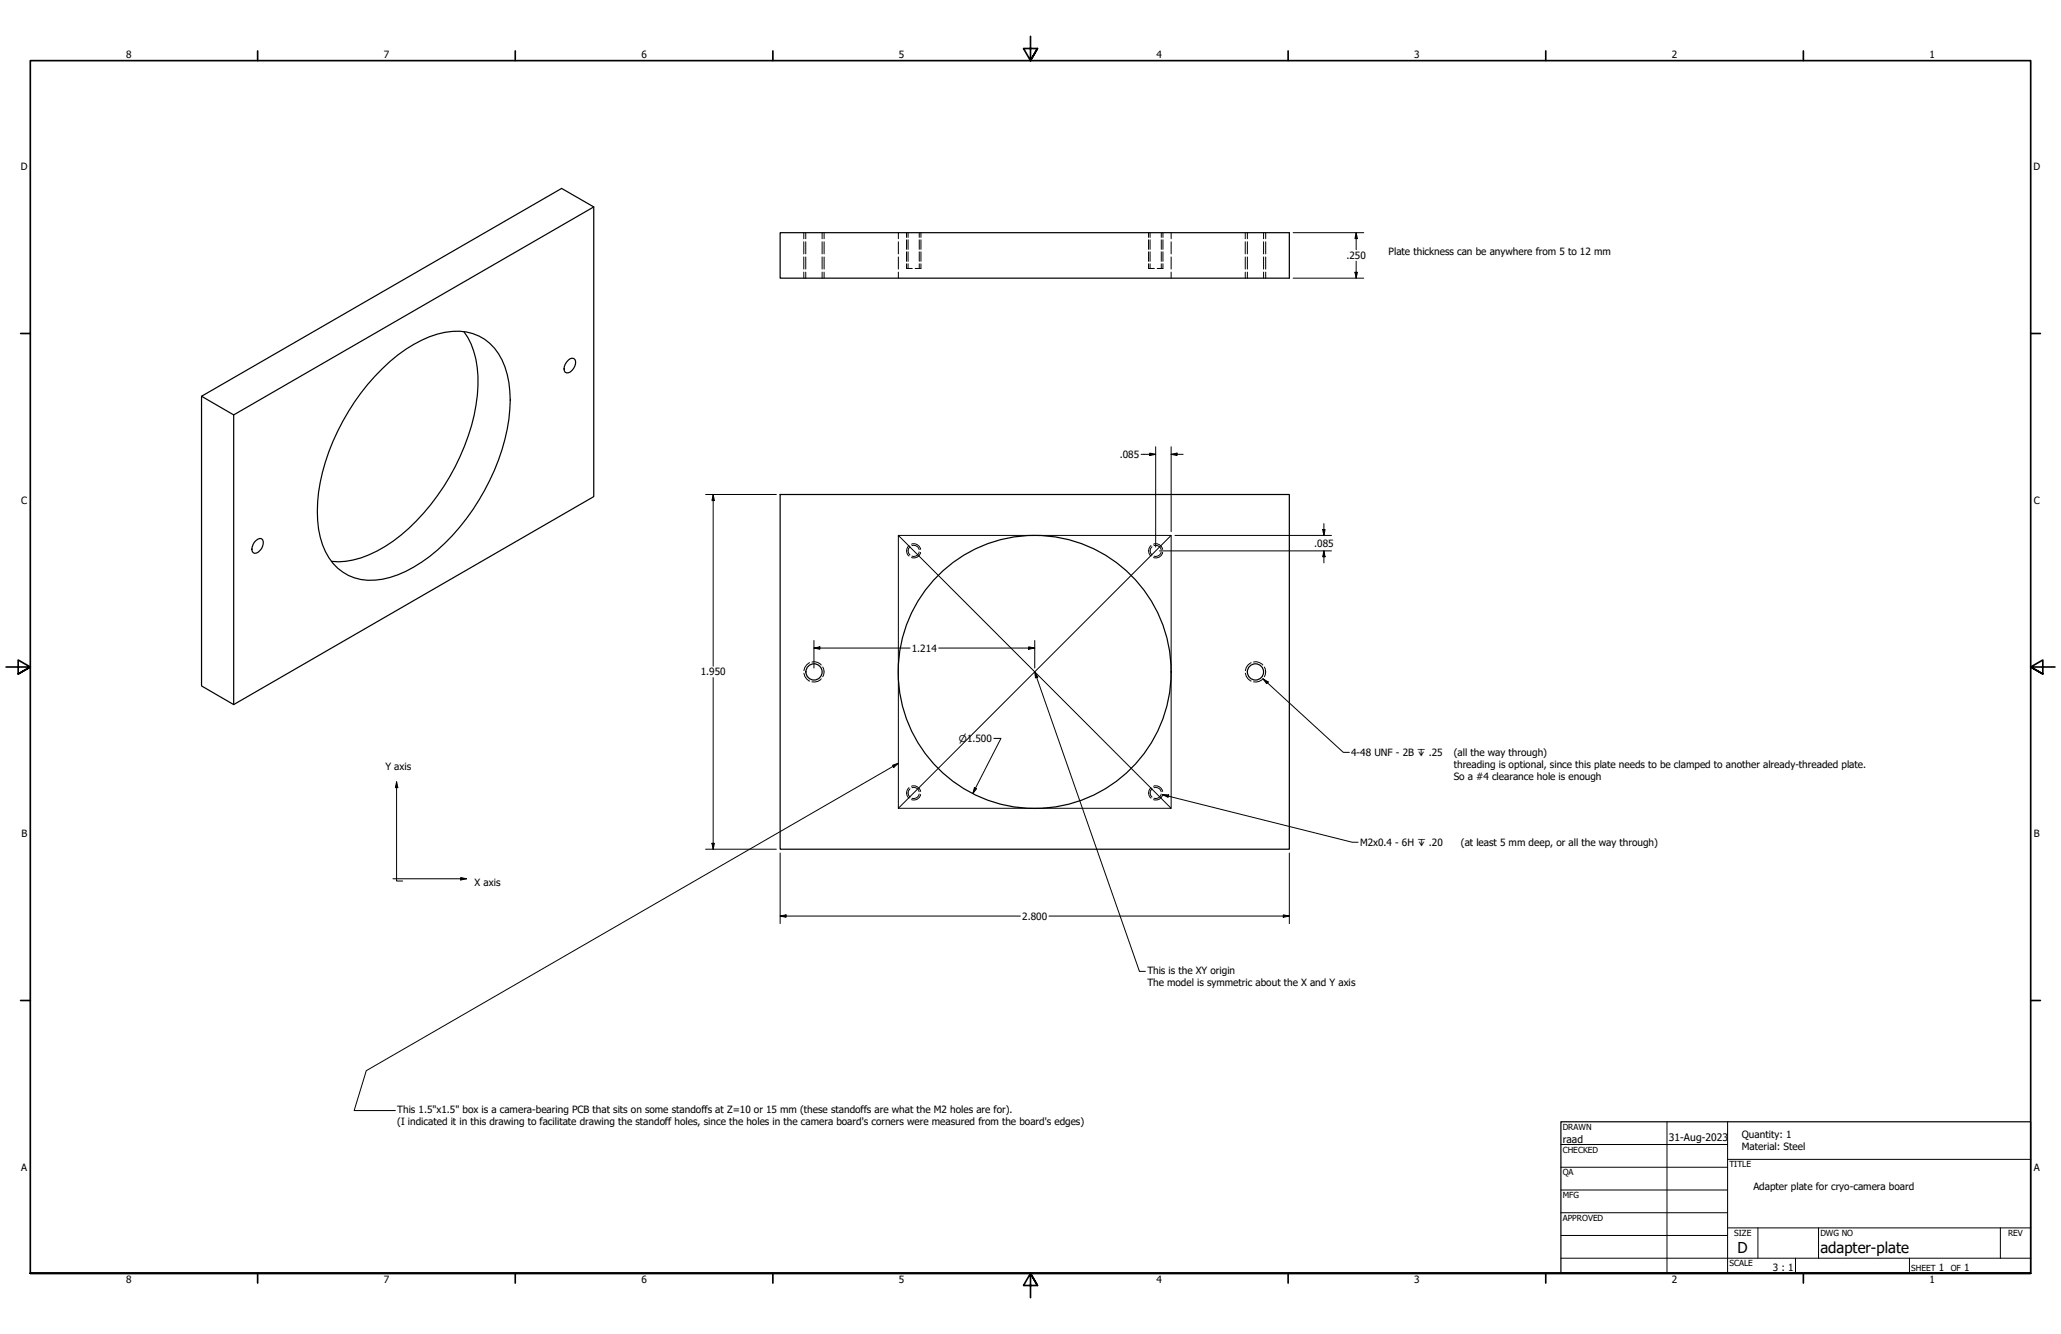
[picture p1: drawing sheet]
<svg xmlns="http://www.w3.org/2000/svg" width="864mm" height="559mm" viewBox="0 0 864 559" stroke-linecap="round" stroke-linejoin="round" font-family="sans-serif">
<!-- layer: Hidden Narrow (ANSI) -->
<g fill="none" stroke="#000" stroke-width=".42">
<path d="M336.8 97.5v2.5M345.3 97.5v2.5M379.9 97.5v1.9M385.9 97.5v1.9M481.3 97.5v1.9M487.3 97.5v1.9M521.8 97.5v2.5M530.4 97.5v2.5M336.8 101.3v5.1M336.8 107.6v5.1M336.8 114v2.5M345.3 101.3v5.1"/>
<path d="M345.3 107.6v5.1M345.3 114v2.5M379.9 100.5v4M379.9 105.5v4M379.9 110.5v2M385.9 100.5v4M385.9 105.5v4M385.9 110.5v2M481.3 100.5v4M481.3 105.5v4M481.3 110.5v2M487.3 100.5v4"/>
<path d="M487.3 105.5v4M487.3 110.5v2M521.8 101.3v5.1M521.8 107.6v5.1M521.8 114v2.5M530.4 101.3v5.1M530.4 107.6v5.1M530.4 114v2.5M380.9 228.5a2.87 2.87 0 0 0 0 4.4M382 228a2.85 2.85 0 0 1 3.8 2.1M385.8 231.4a2.85 2.85 0 0 1-3.8 2.2M482.3 228.5a2.87 2.87 0 0 0 0 4.4"/>
<path d="M483.4 228a2.85 2.85 0 0 1 3.8 2.1M487.2 231.4a2.85 2.85 0 0 1-3.8 2.2M339.3 277.6a4.1 4.1 0 0 0-2.4 3.3M340.2 277.3a3.9 3.9 0 0 1 3.9 1.3M344.7 279.4a3.9 3.9 0 0 1 0 4.1M524.3 277.6a4.1 4.1 0 0 0-2.5 3.3M525.3 277.3a4 4 0 0 1 3.8 1.3M529.8 279.4a3.9 3.9 0 0 1 0 4.1M336.9 282a4.1 4.1 0 0 0 2.4 3.3M344.1 284.4a3.9 3.9 0 0 1-3.9 1.2M521.8 282a4.1 4.1 0 0 0 2.5 3.3M529.1 284.4a4 4 0 0 1-3.8 1.2"/>
<path d="M380.9 329.9a2.87 2.87 0 0 0 0 4.4M382 329.4a2.85 2.85 0 0 1 3.8 2.1M385.8 332.8a2.85 2.85 0 0 1-3.8 2.2M482.3 329.9a2.87 2.87 0 0 0 0 4.4M483.4 329.4a2.85 2.85 0 0 1 3.8 2.1M487.2 332.8a2.85 2.85 0 0 1-3.8 2.2"/>
</g>
<!-- layer: Hidden (ANSI) -->
<g fill="none" stroke="#000" stroke-width=".42">
<path d="M337.6 97.5v2.5M344.5 97.5v2.5M376.4 97.5v2.5M380.5 97.5v1.9M385.2 97.5v1.9M481.9 97.5v1.9M486.6 97.5v1.9M490.7 97.5v2.5M522.7 97.5v2.5M529.5 97.5v2.5M337.6 101.3v5.1M337.6 107.6v5.1"/>
<path d="M337.6 114v2.5M344.5 101.3v5.1M344.5 107.6v5.1M344.5 114v2.5M376.4 101.3v5.1M376.4 107.6v5.1M376.4 114v2.5M379.9 112.5h2.4M380.5 100.5v4M380.5 105.5v4M380.5 110.5v2M383.5 112.5h2.4"/>
<path d="M385.2 100.5v4M385.2 105.5v4M385.2 110.5v2M481.3 112.5h2.4M481.9 100.5v4M481.9 105.5v4M481.9 110.5v2M484.9 112.5h2.4M486.6 100.5v4M486.6 105.5v4M486.6 110.5v2M490.7 101.3v5.1"/>
<path d="M490.7 107.6v5.1M490.7 114v2.5M522.7 101.3v5.1M522.7 107.6v5.1M522.7 114v2.5M529.5 101.3v5.1M529.5 107.6v5.1M529.5 114v2.5M381.3 229a2.19 2.19 0 0 0 0 3.5M382.1 228.5a2.28 2.28 0 0 1 3 1.8M385.1 231.2a2.22 2.22 0 0 1-3 1.8M482.7 229a2.19 2.19 0 0 0 0 3.5"/>
<path d="M483.6 228.5a2.34 2.34 0 0 1 2.9 1.8M486.5 231.2a2.22 2.22 0 0 1-2.9 1.8M381.3 330.5a2.19 2.19 0 0 0 0 3.4M382.1 329.9a2.28 2.28 0 0 1 3 1.8M385.1 332.6a2.22 2.22 0 0 1-3 1.8M482.7 330.5a2.19 2.19 0 0 0 0 3.4M483.6 329.9a2.34 2.34 0 0 1 2.9 1.8M486.5 332.6a2.22 2.22 0 0 1-2.9 1.8"/>
</g>
<!-- layer: Visible (ANSI) -->
<g fill="none" stroke="#000" stroke-width=".51">
<path d="M248.8 86.7l-150.9 87.1M326.9 97.5h213.4v19h-213.4zM194.4 138.9a37.6 37.6 0 0 1 5.6 26.6 92 92 0 0 1-35.3 61.2 38.2 38.2 0 0 1-25.8 8.4M160.3 154.4a53.2 53.2 0 0 1 26.2-15.2 21 21 0 0 1 25.1 14.5 52.4 52.4 0 0 1 0 30.3 91.8 91.8 0 0 1-34.9 51.5 35.9 35.9 0 0 1-25.4 7.3 21 21 0 0 1-16.2-14.6 55.9 55.9 0 0 1 1.2-34.7 95.9 95.9 0 0 1 24-39.1zM238.2 150.8a1.74 1.74 0 0 1 2.7-.2 4.4 4.4 0 0 1-3.4 5.6 1.84 1.84 0 0 1-1-2.7l.4-1zM84.5 166v121.3l13.4 7.8 150.9-87.1v-121.3l-13.5-7.8-150.8 87.1 13.4 7.8v121.3M326.9 207.1h213.4v148.6h-213.4zM106.6 227.1a2.35 2.35 0 0 1 3.4-1 4.3 4.3 0 0 1-3.4 5.7 1.94 1.94 0 0 1-.9-2.7z"/>
<circle cx="341.1" cy="281.5" r="3.4"/>
<circle cx="433.5" cy="281.5" r="57.2"/>
<circle cx="526.1" cy="281.5" r="3.4"/>
</g>
<!-- layer: Border (ANSI) -->
<g fill="none" stroke="#000" stroke-width=".7">
<path d="M431.8 15.2v10.2l-2.9-5.1h5.8l-2.9 5.1 2.9-5.1M107.9 21.3v4.1M215.9 21.3v4.1M323.8 21.3v4.1M539.8 21.3v4.1M647.7 21.3v4.1M755.6 21.3v4.1M8.6 139.7h4.1M850.9 139.7h4.1M2.5 279.4h10.2l-5.1-2.9v5.8l5.1-2.9-5.1 2.9M861.1 279.4h-10.2l5.1-2.9v5.8l-5.1-2.9 5.1 2.9M8.6 419.1h4.1"/>
<path d="M850.9 419.1h4.1M12.7 533.4v-508h838.2v508h-838.2h838.2M107.9 533.4v4.1M215.9 533.4v4.1M323.8 533.4v4.1M434.7 538.5l-2.9-5.1 2.9 5.1h-5.8l2.9-5.1v10.2M539.8 533.4v4.1M647.7 533.4v4.1M755.6 533.4v4.1"/>
</g>
<!-- layer: Title (ANSI) -->
<g fill="none" stroke="#000" stroke-width=".42">
<path d="M654 479.4h69.9M698.5 469.9v63.5M723.9 469.9v63.5M654 488.9h69.9M654 498.5h69.9M723.9 485.6h127M654 508h69.9M654 517.5h69.9M723.9 514.3h127M736.6 514.3v12.7M762 514.3v12.7M838.2 514.3v12.7"/>
<path d="M654 527h196.9M752.3 527v6.4M800.1 527v6.4"/>
</g>
<path d="M654 469.9h196.9v63.5h-196.9z" fill="none" stroke="#000" stroke-width=".51"/>
<!-- layer: Sketch Geometry (ANSI) -->
<path d="M376.4 224.3l114.3 114.3h-114.3zM376.4 224.3h114.3v114.3M490.7 224.3l-114.3 114.3" fill="none" stroke="#000" stroke-width=".42"/>
<!-- layer: Dimension (ANSI) -->
<g fill="none" stroke="#000" stroke-width=".42">
<path d="M541.8 97.5h29.6M568.3 97.5l.5 2.4h-1zM568.3 97.5v7.1M541.8 116.5h29.6M567.8 114h1l-.5 2.5zM568.3 109.4v7.1M478.2 190.3h6.1M481.8 189.8l2.5 .5-2.5 .5zM484.3 187.1v42.1M490.7 190.3l2.5-.5v1zM490.7 190.3h5M490.7 187.1v35.6"/>
<path d="M295.7 207.1h29.6M298.8 207.1l.5 2.6h-1zM298.8 207.1v72M554.7 219.3v5M485.8 230.8h72.1M492.3 224.3h65.6M554.2 221.8h1l-.5 2.5zM554.7 230.8l.5 2.4h-1zM554.7 230.8v5M341.1 271.5l2.4-.5v1zM341.1 271.5h40.2M341.1 268.3v11.5"/>
<path d="M393.3 271.5h40.3M431 271l2.6 .5-2.6 .5zM433.6 268.3v11.5M298.8 283.8v71.9M416.4 309.3h3l-11.7 23.1M408.3 329.9l.9 .5-1.5 2zM295.7 355.7h29.6M298.3 353.3h1l-.5 2.4zM326.9 357.3v29.6M540.3 357.3v29.6M326.9 383.7l2.5-.5v1zM326.9 383.7h100.6"/>
<path d="M439.5 383.7h100.8M537.7 383.2l2.6 .5-2.6 .5z"/>
</g>
<g fill="#000">
<path d="M568.3 97.5l.5 2.4h-1zM567.8 114h1l-.5 2.5zM481.8 189.8l2.5 .5-2.5 .5zM490.7 190.3l2.5-.5v1zM298.8 207.1l.5 2.6h-1zM554.2 221.8h1l-.5 2.5zM554.7 230.8l.5 2.4h-1zM341.1 271.5l2.4-.5v1zM431 271l2.6 .5-2.6 .5zM408.3 329.9l.9 .5-1.5 2zM298.3 353.3h1l-.5 2.4zM326.9 383.7l2.5-.5v1z"/>
<path d="M537.7 383.2l2.6 .5-2.6 .5z"/>
</g>
<!-- layer: Symbol (ANSI) -->
<path d="M433.6 281.4l1.2 2.3-.9 .3zM433.6 281.4l43.9 125.5h2.4M529.2 284.4l2.2 1.3-.7 .7zM529.2 284.4l33.7 30.8h2.5M376.4 319.7l-222.9 128.8-5.1 16.7h17.3M166.2 327.5l.5 2.4h-1zM166.2 327.5v41.6h2.5M374 320.5l2.4-.8-1.9 1.7zM487.2 332.9l2.5 .1-.2 1zM487.2 332.9l79.4 19.9h2.5M164.7 368.1h30.8M193 367.6l2.5 .5-2.5 .5z" fill="none" stroke="#000" stroke-width=".42"/>
<path d="M433.6 281.4l1.2 2.3-.9 .3zM529.2 284.4l2.2 1.3-.7 .7zM166.2 327.5l.5 2.4h-1zM374 320.5l2.4-.8-1.9 1.7zM487.2 332.9l2.5 .1-.2 1zM193 367.6l2.5 .5-2.5 .5z" fill="#000"/>
<g font-size="6.3">
<text x="728.1" y="524.9">D</text>
<text x="762.8" y="525">adapter-plate</text>
</g>
<g font-size="4.3">
<text x="654.8" y="478.6">raad</text>
<text x="699.3" y="477.8">31-Aug-2023</text>
</g>
<g font-size="4.2">
<text x="52.8" y="24.4">8</text>
<text x="160.8" y="24.4">7</text>
<text x="268.7" y="24.4">6</text>
<text x="376.7" y="24.4">5</text>
<text x="484.6" y="24.4">4</text>
<text x="592.6" y="24.4">3</text>
<text x="700.5" y="24.4">2</text>
<text x="808.5" y="24.4">1</text>
<text x="8.8" y="71.4">D</text>
<text x="852" y="71.4">D</text>
<text x="581.9" y="106.7">Plate thickness can be anywhere from 5 to 12 mm</text>
<text x="564.2" y="108.5">.250</text>
<text x="469.2" y="191.8">.085</text>
<text x="8.9" y="211.1">C</text>
<text x="852.2" y="211.1">C</text>
<text x="550.7" y="229">.085</text>
<text x="382.1" y="273">1.214</text>
<text x="293.6" y="283">1.950</text>
<text x="566.2" y="316.7">4-48 UNF - 2B ↧ .25</text>
<text x="609.2" y="316.8">(all the way through)</text>
<text x="161.5" y="322.4">Y axis</text>
<text x="609.2" y="321.8">threading is optional, since this plate needs to be clamped to another already-threaded plate.</text>
<text x="609.2" y="326.8">So a #4 clearance hole is enough</text>
<text x="9" y="350.8">B</text>
<text x="852.2" y="350.8">B</text>
<text x="569.9" y="354.3">M2x0.4 - 6H ↧ .20</text>
<text x="612.1" y="354.5">(at least 5 mm deep, or all the way through)</text>
<text x="198.9" y="371.2">X axis</text>
<text x="428.4" y="385.3">2.800</text>
<text x="480.8" y="408.1">This is the XY origin</text>
<text x="480.8" y="413.1">The model is symmetric about the X and Y axis</text>
<text x="166.4" y="466.4">This 1.5&quot;x1.5&quot; box is a camera-bearing PCB that sits on some standoffs at Z=10 or 15 mm (these standoffs are what the M2 holes are for).</text>
<text x="166.4" y="471.4">(I indicated it in this drawing to facilitate drawing the standoff holes, since the holes in the camera board's corners were measured from the board's edges)</text>
<text x="729.9" y="476.7">Quantity: 1</text>
<text x="729.9" y="481.7">Material: Steel</text>
<text x="8.9" y="490.5">A</text>
<text x="852.2" y="490.5">A</text>
<text x="734.7" y="498.3">Adapter plate for cryo-camera board</text>
<text x="742.9" y="532.6">3 : 1</text>
<text x="812.4" y="532.6">1</text>
<text x="823" y="532.6">1</text>
<text x="52.8" y="537.5">8</text>
<text x="160.8" y="537.5">7</text>
<text x="268.7" y="537.5">6</text>
<text x="376.7" y="537.5">5</text>
<text x="484.6" y="537.5">4</text>
<text x="592.6" y="537.5">3</text>
<text x="700.5" y="537.5">2</text>
<text x="808.5" y="537.5">1</text>
</g>
<text font-size="3.9" x="401.8" y="310.8">⌀1.500</text>
<g font-size="3.5">
<text x="654.8" y="473.2">DRAWN</text>
<text x="654.8" y="482.8">CHECKED</text>
<text x="724.7" y="488.9">TITLE</text>
<text x="654.8" y="492.3">QA</text>
<text x="654.8" y="501.8">MFG</text>
<text x="654.8" y="511.4">APPROVED</text>
<text x="726.7" y="517.7">SIZE</text>
<text x="762.8" y="517.7">DWG NO</text>
<text x="841.4" y="517.7">REV</text>
<text x="724.7" y="530.4">SCALE</text>
<text x="800.9" y="532.6">SHEET</text>
<text x="817.4" y="532.6">OF</text>
</g>
</svg>
